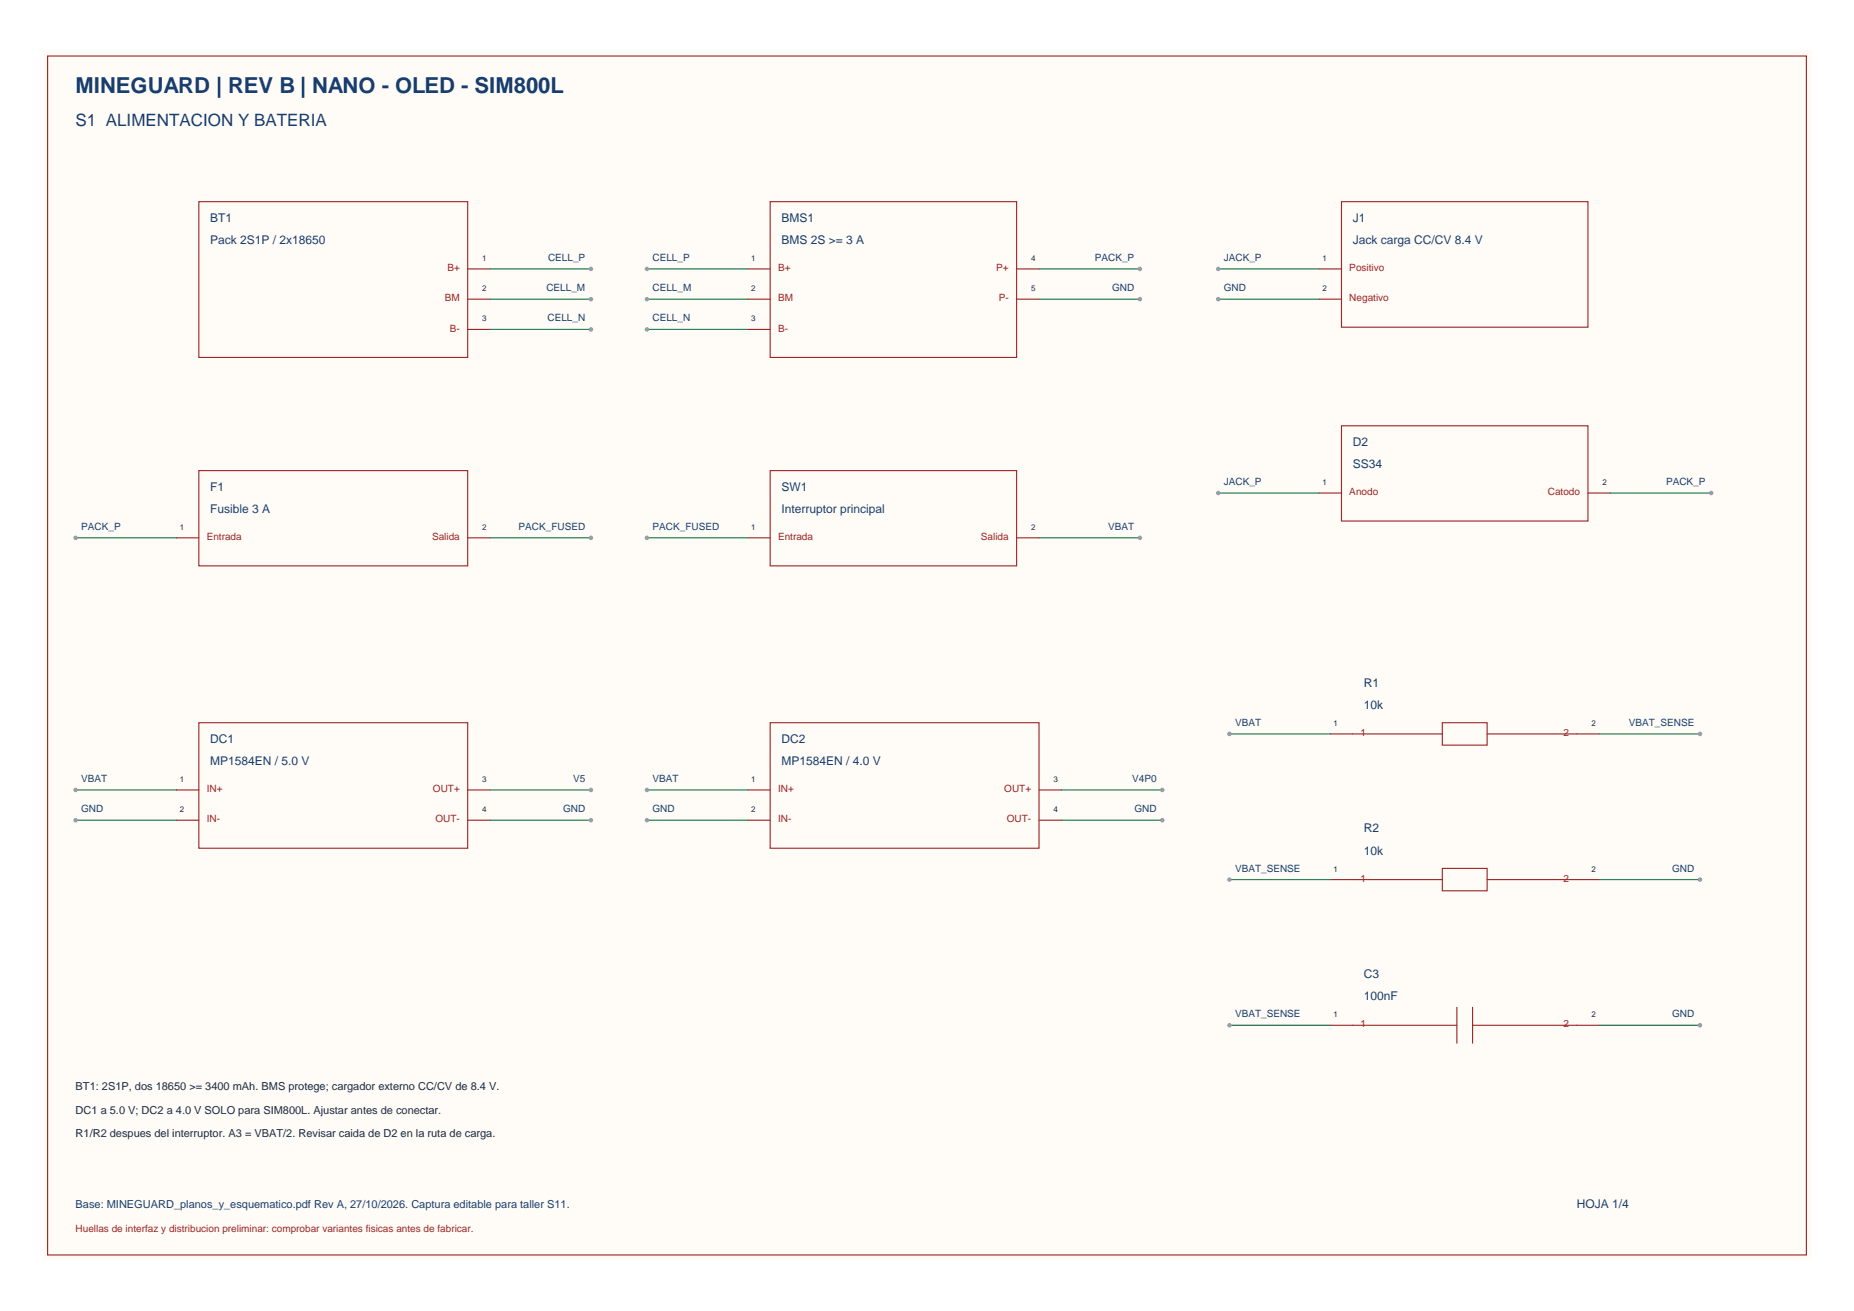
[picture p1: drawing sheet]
<svg xmlns="http://www.w3.org/2000/svg" width="420mm" height="297mm" viewBox="0 0 420 297" stroke-linecap="round" stroke-linejoin="round" font-family="sans-serif">
<path d="M9.7 11.6h401v274h-401z" fill="#fffcf7"/>
<path d="M10.8 12.7h398.8v271.8h-398.8zM45.1 45.7h60.9v35.3h-60.9zM106 61h5.1M106 67.8h5.1M106 74.7h5.1" fill="none" stroke="#9c2424" stroke-width=".25"/>
<path d="M111.1 61h22.9" fill="none" stroke="#147342" stroke-width=".25"/>
<circle cx="134" cy="61" r=".51" fill="#999"/>
<path d="M111.1 67.8h22.9" fill="none" stroke="#147342" stroke-width=".25"/>
<circle cx="134" cy="67.8" r=".51" fill="#999"/>
<path d="M111.1 74.7h22.9" fill="none" stroke="#147342" stroke-width=".25"/>
<circle cx="134" cy="74.7" r=".51" fill="#999"/>
<path d="M174.6 45.7h55.9v35.3h-55.9zM169.5 61h5.1M169.5 67.8h5.1M169.5 74.7h5.1M230.5 61h5.1M230.5 67.8h5.1" fill="none" stroke="#9c2424" stroke-width=".25"/>
<path d="M146.7 61h22.8" fill="none" stroke="#147342" stroke-width=".25"/>
<circle cx="146.7" cy="61" r=".51" fill="#999"/>
<path d="M146.7 67.8h22.8" fill="none" stroke="#147342" stroke-width=".25"/>
<circle cx="146.7" cy="67.8" r=".51" fill="#999"/>
<path d="M146.7 74.7h22.8" fill="none" stroke="#147342" stroke-width=".25"/>
<circle cx="146.7" cy="74.7" r=".51" fill="#999"/>
<path d="M235.6 61h22.8" fill="none" stroke="#147342" stroke-width=".25"/>
<circle cx="258.4" cy="61" r=".51" fill="#999"/>
<path d="M235.6 67.8h22.8" fill="none" stroke="#147342" stroke-width=".25"/>
<circle cx="258.4" cy="67.8" r=".51" fill="#999"/>
<path d="M304.2 45.7h55.8v28.5h-55.8zM299.1 61h5.1M299.1 67.8h5.1" fill="none" stroke="#9c2424" stroke-width=".25"/>
<path d="M276.2 61h22.9" fill="none" stroke="#147342" stroke-width=".25"/>
<circle cx="276.2" cy="61" r=".51" fill="#999"/>
<path d="M276.2 67.8h22.9" fill="none" stroke="#147342" stroke-width=".25"/>
<circle cx="276.2" cy="67.8" r=".51" fill="#999"/>
<path d="M304.2 96.5h55.8v21.6h-55.8zM299.1 111.8h5.1M360 111.8h5.1" fill="none" stroke="#9c2424" stroke-width=".25"/>
<path d="M276.2 111.8h22.9" fill="none" stroke="#147342" stroke-width=".25"/>
<circle cx="276.2" cy="111.8" r=".51" fill="#999"/>
<path d="M365.1 111.8h22.9" fill="none" stroke="#147342" stroke-width=".25"/>
<circle cx="388" cy="111.8" r=".51" fill="#999"/>
<path d="M45.1 106.7h60.9v21.6h-60.9zM40 121.9h5.1M106 121.9h5.1" fill="none" stroke="#9c2424" stroke-width=".25"/>
<path d="M17.1 121.9h22.9" fill="none" stroke="#147342" stroke-width=".25"/>
<circle cx="17.1" cy="121.9" r=".51" fill="#999"/>
<path d="M111.1 121.9h22.9" fill="none" stroke="#147342" stroke-width=".25"/>
<circle cx="134" cy="121.9" r=".51" fill="#999"/>
<path d="M174.6 106.7h55.9v21.6h-55.9zM169.5 121.9h5.1M230.5 121.9h5.1" fill="none" stroke="#9c2424" stroke-width=".25"/>
<path d="M146.7 121.9h22.8" fill="none" stroke="#147342" stroke-width=".25"/>
<circle cx="146.7" cy="121.9" r=".51" fill="#999"/>
<path d="M235.6 121.9h22.8" fill="none" stroke="#147342" stroke-width=".25"/>
<circle cx="258.4" cy="121.9" r=".51" fill="#999"/>
<path d="M40 179.1h5.1M45.1 163.8h60.9v28.5h-60.9zM106 179.1h5.1M40 185.9h5.1M106 185.9h5.1" fill="none" stroke="#9c2424" stroke-width=".25"/>
<path d="M17.1 179.1h22.9" fill="none" stroke="#147342" stroke-width=".25"/>
<circle cx="17.1" cy="179.1" r=".51" fill="#999"/>
<path d="M17.1 185.9h22.9" fill="none" stroke="#147342" stroke-width=".25"/>
<circle cx="17.1" cy="185.9" r=".51" fill="#999"/>
<path d="M111.1 179.1h22.9" fill="none" stroke="#147342" stroke-width=".25"/>
<circle cx="134" cy="179.1" r=".51" fill="#999"/>
<path d="M111.1 185.9h22.9" fill="none" stroke="#147342" stroke-width=".25"/>
<circle cx="134" cy="185.9" r=".51" fill="#999"/>
<path d="M169.5 179.1h5.1M174.6 163.8h61v28.5h-61zM235.6 179.1h5.1M169.5 185.9h5.1M235.6 185.9h5.1" fill="none" stroke="#9c2424" stroke-width=".25"/>
<path d="M146.7 179.1h22.8" fill="none" stroke="#147342" stroke-width=".25"/>
<circle cx="146.7" cy="179.1" r=".51" fill="#999"/>
<path d="M146.7 185.9h22.8" fill="none" stroke="#147342" stroke-width=".25"/>
<circle cx="146.7" cy="185.9" r=".51" fill="#999"/>
<path d="M240.7 179.1h22.8" fill="none" stroke="#147342" stroke-width=".25"/>
<circle cx="263.5" cy="179.1" r=".51" fill="#999"/>
<path d="M240.7 185.9h22.8" fill="none" stroke="#147342" stroke-width=".25"/>
<circle cx="263.5" cy="185.9" r=".51" fill="#999"/>
<path d="M301.6 166.4h25.4M327 163.8h10.2v5.1h-10.2zM337.2 166.4h25.4" fill="none" stroke="#9c2424" stroke-width=".25"/>
<path d="M278.8 166.4h22.8" fill="none" stroke="#147342" stroke-width=".25"/>
<circle cx="278.8" cy="166.4" r=".51" fill="#999"/>
<path d="M362.6 166.4h22.8" fill="none" stroke="#147342" stroke-width=".25"/>
<circle cx="385.4" cy="166.4" r=".51" fill="#999"/>
<path d="M301.6 199.4h25.4M327 196.9h10.2v5h-10.2zM337.2 199.4h25.4" fill="none" stroke="#9c2424" stroke-width=".25"/>
<path d="M278.8 199.4h22.8" fill="none" stroke="#147342" stroke-width=".25"/>
<circle cx="278.8" cy="199.4" r=".51" fill="#999"/>
<path d="M362.6 199.4h22.8" fill="none" stroke="#147342" stroke-width=".25"/>
<circle cx="385.4" cy="199.4" r=".51" fill="#999"/>
<path d="M301.6 232.4h28.7M330.3 228.3v8.2M333.9 232.4h28.7M333.9 228.3v8.2" fill="none" stroke="#9c2424" stroke-width=".25"/>
<path d="M278.8 232.4h22.8" fill="none" stroke="#147342" stroke-width=".25"/>
<circle cx="278.8" cy="232.4" r=".51" fill="#999"/>
<path d="M362.6 232.4h22.8" fill="none" stroke="#147342" stroke-width=".25"/>
<circle cx="385.4" cy="232.4" r=".51" fill="#999"/>
<text font-size="5" fill="#183e70" x="17.1" y="21">MINEGUARD | REV B | NANO - OLED - SIM800L</text>
<text font-size="3.9" fill="#183e70" x="17.1" y="28.7">S1 ALIMENTACION Y BATERIA</text>
<g font-size="2.7" fill="#183e70">
<text x="47.6" y="50.3">BT1</text>
<text x="177.2" y="50.3">BMS1</text>
<text x="306.7" y="50.3">J1</text>
<text x="47.6" y="55.3">Pack 2S1P / 2x18650</text>
<text x="177.2" y="55.3">BMS 2S &gt;= 3 A</text>
<text x="306.7" y="55.3">Jack carga CC/CV 8.4 V</text>
<text x="306.7" y="101.1">D2</text>
<text x="306.7" y="106.1">SS34</text>
<text x="47.6" y="111.2">F1</text>
<text x="177.2" y="111.2">SW1</text>
<text x="47.6" y="116.3">Fusible 3 A</text>
<text x="177.2" y="116.3">Interruptor principal</text>
<text x="309.2" y="155.7">R1</text>
<text x="309.2" y="160.7">10k</text>
<text x="47.6" y="173.4">MP1584EN / 5.0 V</text>
<text x="47.6" y="168.4">DC1</text>
<text x="177.2" y="173.4">MP1584EN / 4.0 V</text>
<text x="177.2" y="168.4">DC2</text>
<text x="309.2" y="188.7">R2</text>
<text x="309.2" y="193.8">10k</text>
<text x="309.2" y="221.7">C3</text>
<text x="309.2" y="226.8">100nF</text>
<text x="357.5" y="273.8">HOJA 1/4</text>
</g>
<g font-size="2.5" fill="#202735">
<text x="17.1" y="247.1">BT1: 2S1P, dos 18650 &gt;= 3400 mAh. BMS protege; cargador externo CC/CV de 8.4 V.</text>
<text x="17.1" y="252.4">DC1 a 5.0 V; DC2 a 4.0 V SOLO para SIM800L. Ajustar antes de conectar.</text>
<text x="17.1" y="257.8">R1/R2 despues del interruptor. A3 = VBAT/2. Revisar caida de D2 en la ruta de carga.</text>
</g>
<text font-size="2.5" fill="#183e70" x="17.1" y="273.8">Base: MINEGUARD_planos_y_esquematico.pdf Rev A, 27/10/2026. Captura editable para taller S11.</text>
<g font-size="2.3" fill="#183e70">
<text x="124.3" y="59.1">CELL_P</text>
<text x="148" y="59.1">CELL_P</text>
<text x="248.2" y="59.1">PACK_P</text>
<text x="277.5" y="59.1">JACK_P</text>
<text x="123.9" y="66">CELL_M</text>
<text x="148" y="66">CELL_M</text>
<text x="252.1" y="66">GND</text>
<text x="277.5" y="66">GND</text>
<text x="124.1" y="72.9">CELL_N</text>
<text x="148" y="72.9">CELL_N</text>
<text x="277.5" y="109.9">JACK_P</text>
<text x="377.8" y="109.9">PACK_P</text>
<text x="18.4" y="120.1">PACK_P</text>
<text x="117.6" y="120.1">PACK_FUSED</text>
<text x="148" y="120.1">PACK_FUSED</text>
<text x="251.3" y="120.1">VBAT</text>
<text x="280" y="164.6">VBAT</text>
<text x="369.3" y="164.6">VBAT_SENSE</text>
<text x="18.4" y="177.3">VBAT</text>
<text x="129.9" y="177.3">V5</text>
<text x="148" y="177.3">VBAT</text>
<text x="256.7" y="177.3">V4P0</text>
<text x="18.4" y="184.1">GND</text>
<text x="127.7" y="184.1">GND</text>
<text x="148" y="184.1">GND</text>
<text x="257.2" y="184.1">GND</text>
<text x="280" y="197.6">VBAT_SENSE</text>
<text x="379.1" y="197.6">GND</text>
<text x="280" y="230.6">VBAT_SENSE</text>
<text x="379.1" y="230.6">GND</text>
</g>
<g font-size="2.3" fill="#9b2424">
<text x="101.4" y="61.4">B+</text>
<text x="176.4" y="61.4">B+</text>
<text x="225.9" y="61.4">P+</text>
<text x="305.9" y="61.4">Positivo</text>
<text x="100.9" y="68.3">BM</text>
<text x="176.4" y="68.3">BM</text>
<text x="226.5" y="68.3">P-</text>
<text x="305.9" y="68.3">Negativo</text>
<text x="102" y="75.1">B-</text>
<text x="176.4" y="75.1">B-</text>
<text x="305.9" y="112.2">Anodo</text>
<text x="351" y="112.2">Catodo</text>
<text x="46.9" y="122.4">Entrada</text>
<text x="98" y="122.4">Salida</text>
<text x="176.4" y="122.4">Entrada</text>
<text x="222.4" y="122.4">Salida</text>
<text x="308.5" y="166.8">1</text>
<text x="354.5" y="166.8">2</text>
<text x="46.9" y="179.5">IN+</text>
<text x="98.2" y="179.5">OUT+</text>
<text x="176.4" y="179.5">IN+</text>
<text x="227.7" y="179.5">OUT+</text>
<text x="46.9" y="186.4">IN-</text>
<text x="98.7" y="186.4">OUT-</text>
<text x="176.4" y="186.4">IN-</text>
<text x="228.3" y="186.4">OUT-</text>
<text x="308.5" y="199.9">1</text>
<text x="354.5" y="199.9">2</text>
<text x="308.5" y="232.9">1</text>
<text x="354.5" y="232.9">2</text>
<text x="17.1" y="279.4">Huellas de interfaz y distribucion preliminar: comprobar variantes fisicas antes de fabricar.</text>
</g>
<g font-size="1.8" fill="#202735">
<text x="109.4" y="59.1">1</text>
<text x="170.3" y="59.1">1</text>
<text x="233.8" y="59.1">4</text>
<text x="299.8" y="59.1">1</text>
<text x="109.4" y="66">2</text>
<text x="170.3" y="66">2</text>
<text x="233.8" y="66">5</text>
<text x="299.8" y="66">2</text>
<text x="109.4" y="72.9">3</text>
<text x="170.3" y="72.9">3</text>
<text x="299.8" y="109.9">1</text>
<text x="363.4" y="109.9">2</text>
<text x="40.8" y="120.1">1</text>
<text x="109.4" y="120.1">2</text>
<text x="170.3" y="120.1">1</text>
<text x="233.8" y="120.1">2</text>
<text x="302.4" y="164.6">1</text>
<text x="360.8" y="164.6">2</text>
<text x="40.8" y="177.3">1</text>
<text x="109.4" y="177.3">3</text>
<text x="170.3" y="177.3">1</text>
<text x="238.9" y="177.3">3</text>
<text x="40.8" y="184.1">2</text>
<text x="109.4" y="184.1">4</text>
<text x="170.3" y="184.1">2</text>
<text x="238.9" y="184.1">4</text>
<text x="302.4" y="197.6">1</text>
<text x="360.8" y="197.6">2</text>
<text x="302.4" y="230.6">1</text>
<text x="360.8" y="230.6">2</text>
</g>
</svg>
